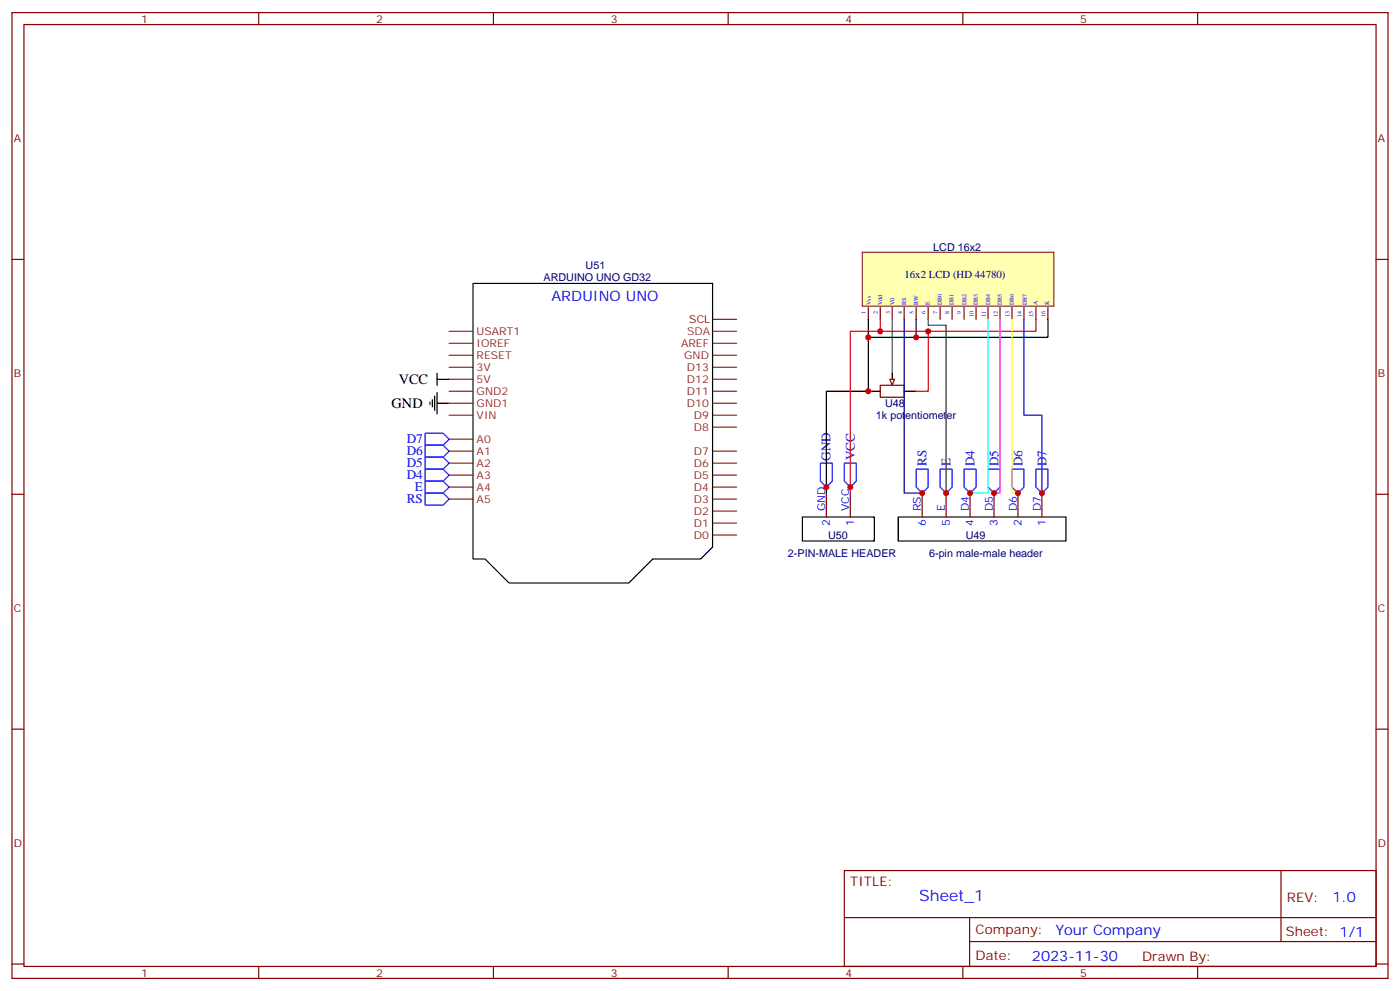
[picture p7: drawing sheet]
<svg xmlns="http://www.w3.org/2000/svg" width="412mm" height="292mm" viewBox="0 0 412 292" stroke-linecap="round" stroke-linejoin="round" font-family="sans-serif">
<g fill="none" stroke="#870000" stroke-width=".35">
<path d="M3.5 3.7h405.4v284.3h-405.4zM7.1 7.2h398.2v277.3h-398.2zM76.2 3.7v3.5M145.3 3.7v3.5M214.5 3.7v3.5M283.6 3.7v3.5M352.8 3.7v3.5M3.5 76.4h3.6M405.3 76.4h3.6M259.3 113.4h7v3.5h-7zM3.5 145.5h3.6M405.3 145.5h3.6"/>
<path d="M3.5 214.7h3.6M405.3 214.7h3.6M248.7 256.3h156.6v28.2h-156.6zM377.3 256.3v20.9M248.7 270.1h156.5M285.6 277.2h119.6M285.6 270.1v14.2M3.5 283.8h3.6M76.2 284.5v3.5M145.3 284.5v3.5M214.5 284.5v3.5M283.6 284.5v3.5"/>
<path d="M352.8 284.5v3.5M405.3 283.8h3.6"/>
</g>
<path d="M241.7 136.3h3.5v5.3l-1.8 1.8-1.7-1.8zM248.7 136.3h3.5v5.3l-1.7 1.8-1.8-1.8zM269.9 138.1h3.5v5.3l-1.8 1.8-1.7-1.8zM276.9 138.1h3.6v5.3l-1.8 1.8-1.8-1.8zM284 138.1h3.5v5.3l-1.7 1.8-1.8-1.8zM291 138.1h3.6v5.3l-1.8 1.8-1.8-1.8zM298.1 138.1h3.5v5.3l-1.7 1.8-1.8-1.8zM305.2 138.1h3.5v5.3l-1.8 1.8-1.7-1.8z" fill="none" stroke="#00f" stroke-width=".35"/>
<path d="M255.8 115.2h3.5M262.8 109.9v1.8M266.3 115.2h3.6" fill="none" stroke="#000" stroke-width=".35"/>
<path d="M262.1 111.7h1.4l-.7 1.7z" fill="#f0f0f0" stroke="#870000" stroke-width=".35"/>
<path d="M254 74.3h56.4v15.8h-56.4z" fill="#ffffb0" stroke="#800000" stroke-width=".29"/>
<g fill="none" stroke="#870000" stroke-width=".35">
<path d="M255.8 90.5v3.5M259.3 90.5v3.5M262.8 90.5v3.5M266.3 90.5v3.5M269.9 90.5v3.5M273.4 90.5v3.5M276.9 90.5v3.5M280.5 90.5v3.5M284 90.5v3.5M287.5 90.5v3.5M291 90.5v3.5M294.6 90.5v3.5"/>
<path d="M298.1 90.5v3.5M301.6 90.5v3.5M305.2 90.5v3.5M308.7 90.5v3.5M243.4 145.2v7M250.5 145.2v7M271.6 145.2v7M278.7 145.2v7M285.8 145.2v7M292.8 145.2v7M299.9 145.2v7M306.9 145.2v7"/>
</g>
<path d="M262.8 94v15.9M273.4 94v1.8h5.3v49.4" fill="none" stroke="#008700" stroke-width=".35"/>
<g fill="none" stroke="#000" stroke-width=".35">
<path d="M139.3 83.4h70.6v77.6l-3.5 3.6h-14.1l-7.1 7h-35.3l-7-7h-3.6zM255.8 94v5.3h14.1v-5.3M255.8 99.3v15.9h-12.4v30M308.7 94v5.3h-38.8M126.6 118.4v.7M127.4 117.7v2.1M128.1 116.6v4.2M128.8 118.7h3.5M128.8 109.9v3.5M128.8 115.5v6.4M128.8 111.7h3.5M236.4 152.2h21.1v7.1h-21.1z"/>
<path d="M264.6 152.2h49.4v7.1h-49.4z"/>
</g>
<path d="M259.3 94v3.5h45.9v-3.5M259.3 97.5h-8.8v47.7M273.4 97.5v17.7h-3.5" fill="none" stroke="#f00" stroke-width=".35"/>
<path d="M266.3 94v51.2h5.3" fill="none" stroke="#009" stroke-width=".35"/>
<path d="M301.6 94v28.2h5.3v23M125.2 127.5h5.3l1.8 1.8-1.8 1.8h-5.3zM125.2 131.1h5.3l1.8 1.7-1.8 1.8h-5.3zM125.2 134.6h5.3l1.8 1.7-1.8 1.8h-5.3zM125.2 138.1h5.3l1.8 1.8-1.8 1.7h-5.3zM125.2 141.6h5.3l1.8 1.8-1.8 1.8h-5.3zM125.2 145.2h5.3l1.8 1.7-1.8 1.8h-5.3z" fill="none" stroke="#00f" stroke-width=".35"/>
<path d="M298.1 94v51.2h1.8" fill="none" stroke="#ff0" stroke-width=".35"/>
<path d="M294.6 94v51.2h-1.8" fill="none" stroke="#f0f" stroke-width=".35"/>
<path d="M291 94v51.2h-5.2" fill="none" stroke="#0ff" stroke-width=".35"/>
<g fill="none" stroke="#8c2424" stroke-width=".35">
<path d="M132.3 97.5h7M132.3 118.7h7M132.3 115.2h7M132.3 111.7h7M132.3 108.1h7M132.3 104.6h7M132.3 101.1h7M209.9 118.7h7.1M209.9 115.2h7.1M209.9 111.7h7.1M209.9 108.1h7.1M209.9 104.6h7.1"/>
<path d="M209.9 101.1h7.1M132.3 139.9h7M132.3 136.3h7M132.3 132.8h7M132.3 122.2h7M132.3 129.3h7M209.9 139.9h7.1M209.9 136.3h7.1M209.9 132.8h7.1M209.9 125.8h7.1M209.9 122.2h7.1M132.3 146.9h7"/>
<path d="M132.3 143.4h7M209.9 157.5h7.1M209.9 154h7.1M209.9 150.5h7.1M209.9 146.9h7.1M209.9 143.4h7.1"/>
</g>
<path d="M209.9 97.5h7.1" fill="none" stroke="#933" stroke-width=".35"/>
<path d="M209.9 94h7.1" fill="none" stroke="#900" stroke-width=".35"/>
<g fill="#c00">
<circle cx="306.9" cy="145.2" r=".88"/>
<circle cx="299.9" cy="145.2" r=".88"/>
<circle cx="292.8" cy="145.2" r=".88"/>
<circle cx="285.8" cy="145.2" r=".88"/>
<circle cx="278.7" cy="145.2" r=".88"/>
<circle cx="271.6" cy="145.2" r=".88"/>
<circle cx="250.5" cy="143.4" r=".88"/>
<circle cx="243.4" cy="143.4" r=".88"/>
<circle cx="269.9" cy="99.3" r=".88"/>
<circle cx="255.8" cy="99.3" r=".88"/>
<circle cx="273.4" cy="97.5" r=".88"/>
<circle cx="255.8" cy="115.2" r=".88"/>
<circle cx="259.3" cy="97.5" r=".88"/>
</g>
<text font-size="4.6" fill="#00f" x="270.8" y="265.3">Sheet_1</text>
<g font-size="4.2" fill="#00f">
<text x="162.4" y="88.5">ARDUINO UNO</text>
<text x="392.5" y="265.6">1.0</text>
<text x="310.9" y="275.1">Your Company</text>
<text x="304" y="282.9">2023-11-30</text>
</g>
<g font-size="4.2">
<text x="117.4" y="113.1">VCC</text>
<text x="115.4" y="120.1">GND</text>
</g>
<g font-size="3.9" fill="#00f">
<text x="119.8" y="130.6">D7</text>
<text x="119.8" y="134.1">D6</text>
<text x="119.8" y="137.6">D5</text>
<text x="244.6" y="135.6" transform="rotate(-90 244.6 135.6)">GND</text>
<text x="251.8" y="135.5" transform="rotate(-90 251.8 135.5)">VCC</text>
<text x="272.9" y="137.2" transform="rotate(-90 272.9 137.2)">RS</text>
<text x="280" y="137.2" transform="rotate(-90 280 137.2)">E</text>
<text x="287.1" y="137.2" transform="rotate(-90 287.1 137.2)">D4</text>
<text x="294.1" y="137.2" transform="rotate(-90 294.1 137.2)">D5</text>
<text x="301.2" y="137.2" transform="rotate(-90 301.2 137.2)">D6</text>
<text x="308.2" y="137.2" transform="rotate(-90 308.2 137.2)">D7</text>
<text x="119.8" y="141.1">D4</text>
<text x="119.8" y="148.2">RS</text>
<text x="122.2" y="144.7">E</text>
</g>
<g font-size="3.9" fill="#800">
<text x="250.5" y="260.9">TITLE:</text>
<text x="379.1" y="265.6">REV:</text>
<text x="287.4" y="275.1">Company:</text>
<text x="378.7" y="275.7">Sheet: 1/1</text>
<text x="287.4" y="282.8">Date:</text>
<text x="336.4" y="282.8">Drawn By:</text>
</g>
<g font-size="3.2" fill="#800">
<text x="41.6" y="6.7">1</text>
<text x="110.8" y="6.7">2</text>
<text x="179.9" y="6.7">3</text>
<text x="249.1" y="6.7">4</text>
<text x="318.2" y="6.7">5</text>
<text x="4.1" y="41.8">A</text>
<text x="405.9" y="41.8">A</text>
<text x="4.1" y="110.9">B</text>
<text x="405.9" y="110.9">B</text>
<text x="4.1" y="180.1">C</text>
<text x="405.9" y="180.1">C</text>
<text x="4.1" y="249.2">D</text>
<text x="405.9" y="249.2">D</text>
<text x="41.6" y="287.5">1</text>
<text x="110.8" y="287.5">2</text>
<text x="179.9" y="287.5">3</text>
<text x="249.1" y="287.5">4</text>
<text x="318.2" y="287.5">5</text>
</g>
<g font-size="3.2" fill="#000080">
<text x="274.9" y="74">LCD 16x2</text>
<text x="160.1" y="82.7">ARDUINO UNO GD32</text>
<text x="172.5" y="79.2">U51</text>
<text x="266.5" y="81.9">16x2 LCD (HD 44780)</text>
<text x="260.7" y="120">U48</text>
<text x="258" y="123.3">1k potentiometer</text>
<text x="243.9" y="158.7">U50</text>
<text x="284.5" y="158.6">U49</text>
<text x="232.1" y="164">2-PIN-MALE HEADER</text>
<text x="273.7" y="163.9">6-pin male-male header</text>
</g>
<text font-size="3.2" fill="#900" x="203" y="95.1">SCL</text>
<g font-size="3.2" fill="#8d2323">
<text x="140.4" y="98.6">USART1</text>
<text x="140.4" y="105.7">RESET</text>
<text x="140.4" y="102.1">IOREF</text>
<text x="200.6" y="102.1">AREF</text>
<text x="201.6" y="105.7">GND</text>
<text x="140.4" y="112.7">5V</text>
<text x="140.4" y="109.2">3V</text>
<text x="202.4" y="112.7">D12</text>
<text x="202.4" y="109.2">D13</text>
<text x="140.4" y="119.8">GND1</text>
<text x="140.4" y="116.2">GND2</text>
<text x="202.4" y="119.8">D10</text>
<text x="202.4" y="116.2">D11</text>
<text x="140.4" y="123.3">VIN</text>
<text x="204.4" y="123.3">D9</text>
<text x="140.4" y="130.4">A0</text>
<text x="204.4" y="126.8">D8</text>
<text x="140.4" y="137.4">A2</text>
<text x="140.4" y="133.9">A1</text>
<text x="204.4" y="137.4">D6</text>
<text x="204.4" y="133.9">D7</text>
<text x="140.4" y="140.9">A3</text>
<text x="204.4" y="140.9">D5</text>
<text x="140.4" y="148">A5</text>
<text x="140.4" y="144.5">A4</text>
<text x="204.4" y="148">D3</text>
<text x="204.4" y="144.5">D4</text>
<text x="204.4" y="155">D1</text>
<text x="204.4" y="151.5">D2</text>
<text x="204.4" y="158.6">D0</text>
</g>
<text font-size="3.2" fill="#933" x="202.4" y="98.6">SDA</text>
<g font-size="3.2" fill="#00f">
<text x="243.1" y="150.5" transform="rotate(-90 243.1 150.5)">GND</text>
<text x="244.5" y="154.9" transform="rotate(-90 244.5 154.9)">2</text>
<text x="250.1" y="150.5" transform="rotate(-90 250.1 150.5)">VCC</text>
<text x="251.5" y="154.9" transform="rotate(-90 251.5 154.9)">1</text>
<text x="271.3" y="150.5" transform="rotate(-90 271.3 150.5)">RS</text>
<text x="272.7" y="154.9" transform="rotate(-90 272.7 154.9)">6</text>
<text x="278.3" y="150.5" transform="rotate(-90 278.3 150.5)">E</text>
<text x="279.8" y="154.9" transform="rotate(-90 279.8 154.9)">5</text>
<text x="285.4" y="150.5" transform="rotate(-90 285.4 150.5)">D4</text>
<text x="286.8" y="154.9" transform="rotate(-90 286.8 154.9)">4</text>
<text x="292.5" y="150.5" transform="rotate(-90 292.5 150.5)">D5</text>
<text x="293.9" y="154.9" transform="rotate(-90 293.9 154.9)">3</text>
<text x="299.5" y="150.5" transform="rotate(-90 299.5 150.5)">D6</text>
<text x="300.9" y="154.9" transform="rotate(-90 300.9 154.9)">2</text>
<text x="306.6" y="150.5" transform="rotate(-90 306.6 150.5)">D7</text>
<text x="308" y="154.9" transform="rotate(-90 308 154.9)">1</text>
</g>
<g font-size="1.8" fill="#00f">
<text x="256.5" y="89.8" transform="rotate(-90 256.5 89.8)">Vss</text>
<text x="259.8" y="89.8" transform="rotate(-90 259.8 89.8)">Vdd</text>
<text x="263.5" y="89.8" transform="rotate(-90 263.5 89.8)">V0</text>
<text x="266.9" y="89.8" transform="rotate(-90 266.9 89.8)">RS</text>
<text x="270.4" y="89.8" transform="rotate(-90 270.4 89.8)">RW</text>
<text x="273.9" y="89.8" transform="rotate(-90 273.9 89.8)">E</text>
<text x="277.4" y="89.8" transform="rotate(-90 277.4 89.8)">DB0</text>
<text x="280.9" y="89.8" transform="rotate(-90 280.9 89.8)">DB1</text>
<text x="284.7" y="89.8" transform="rotate(-90 284.7 89.8)">DB2</text>
<text x="288" y="89.8" transform="rotate(-90 288 89.8)">DB3</text>
<text x="291.7" y="89.8" transform="rotate(-90 291.7 89.8)">DB4</text>
<text x="295.2" y="89.8" transform="rotate(-90 295.2 89.8)">DB5</text>
<text x="298.6" y="89.8" transform="rotate(-90 298.6 89.8)">DB6</text>
<text x="302.5" y="89.8" transform="rotate(-90 302.5 89.8)">DB7</text>
<text x="305.6" y="89.8" transform="rotate(-90 305.6 89.8)">A</text>
<text x="309.1" y="89.8" transform="rotate(-90 309.1 89.8)">K</text>
<text x="254.9" y="92.5" transform="rotate(-90 254.9 92.5)">1</text>
<text x="258.6" y="92.5" transform="rotate(-90 258.6 92.5)">2</text>
<text x="262.2" y="92.5" transform="rotate(-90 262.2 92.5)">3</text>
<text x="265.7" y="92.5" transform="rotate(-90 265.7 92.5)">4</text>
<text x="269.2" y="92.5" transform="rotate(-90 269.2 92.5)">5</text>
<text x="272.7" y="92.5" transform="rotate(-90 272.7 92.5)">6</text>
<text x="276.2" y="92.5" transform="rotate(-90 276.2 92.5)">7</text>
<text x="279.6" y="92.5" transform="rotate(-90 279.6 92.5)">8</text>
<text x="283.1" y="92.5" transform="rotate(-90 283.1 92.5)">9</text>
<text x="286.8" y="93.4" transform="rotate(-90 286.8 93.4)">10</text>
<text x="290.4" y="93.4" transform="rotate(-90 290.4 93.4)">11</text>
<text x="293.9" y="93.4" transform="rotate(-90 293.9 93.4)">12</text>
<text x="297.4" y="93.4" transform="rotate(-90 297.4 93.4)">13</text>
<text x="300.9" y="93.4" transform="rotate(-90 300.9 93.4)">14</text>
<text x="304.4" y="93.4" transform="rotate(-90 304.4 93.4)">15</text>
<text x="307.9" y="93.4" transform="rotate(-90 307.9 93.4)">16</text>
</g>
</svg>
